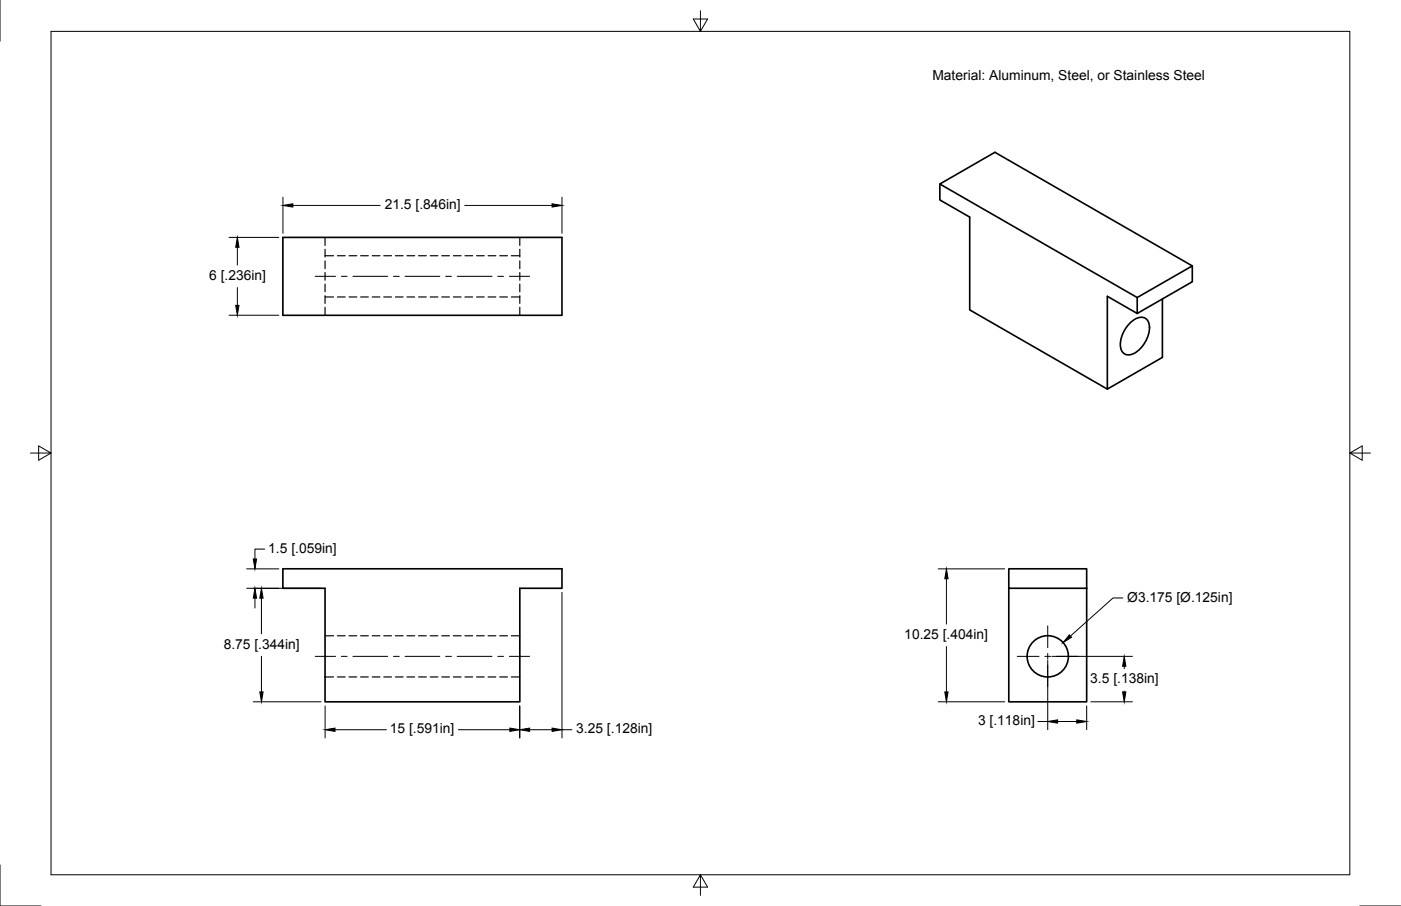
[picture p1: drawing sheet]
<svg xmlns="http://www.w3.org/2000/svg" width="432mm" height="279mm" viewBox="0 0 432 279" stroke-linecap="round" stroke-linejoin="round" font-family="sans-serif">
<!-- layer: Visible -->
<g fill="none" stroke="#000" stroke-width=".51">
<path d="M289.7 56.7l60.8 35.1M87.2 73.2h86v24h-86zM348.4 99.5a4 4 0 0 1 4.8-1.2 5.5 5.5 0 0 1 .2 6.3 8.1 8.1 0 0 1-5.2 4.8 2.62 2.62 0 0 1-2.9-3.2 10.1 10.1 0 0 1 3.1-6.7zM358.3 92.2v18l-17 9.8v-28.6l9.2 5.3v-4.9l17-9.8v4.9l-17 9.8M367.5 82l-60.9-35-16.9 9.7v5l9.2 5.3v28.6l42.4 24.4M87.2 175.4h86v6h-13v35h-60v-35h-13zM310.9 181.4h24v-6h-24v41h24v-35"/>
<circle cx="322.9" cy="202.4" r="6.4"/>
</g>
<!-- layer: Hidden -->
<g fill="none" stroke="#000" stroke-width=".36">
<path d="M100.2 78.9h2.6M100.2 73.2v2.5M100.2 76.9v2.4M104 78.9h2.4M107.6 78.9h2.4M111.1 78.9h2.4M114.7 78.9h2.4M118.3 78.9h2.4M121.9 78.9h2.3M125.4 78.9h2.4M129 78.9h2.4M132.6 78.9h2.4"/>
<path d="M136.1 78.9h2.4M139.7 78.9h2.4M143.3 78.9h2.4M146.9 78.9h2.3M150.4 78.9h2.4M154 78.9h2.4M157.6 78.9h2.6M160.2 73.2v2.5M160.2 76.9v2.4M100.2 91.6h2.6M100.2 80.5v2.3M100.2 84v2.4"/>
<path d="M100.2 87.6v2.4M100.2 91.2v2.4M100.2 94.8v2.4M104 91.6h2.4M107.6 91.6h2.4M111.1 91.6h2.4M114.7 91.6h2.4M118.3 91.6h2.4M121.9 91.6h2.3M125.4 91.6h2.4M129 91.6h2.4M132.6 91.6h2.4"/>
<path d="M136.1 91.6h2.4M139.7 91.6h2.4M143.3 91.6h2.4M146.9 91.6h2.3M150.4 91.6h2.4M154 91.6h2.4M157.6 91.6h2.6M160.2 80.5v2.3M160.2 84v2.4M160.2 87.6v2.4M160.2 91.2v2.4M160.2 94.8v2.4"/>
<path d="M100.2 196.1h2.6M104 196.1h2.4M107.6 196.1h2.4M111.1 196.1h2.4M114.7 196.1h2.4M118.3 196.1h2.4M121.9 196.1h2.3M125.4 196.1h2.4M129 196.1h2.4M132.6 196.1h2.4M136.1 196.1h2.4M139.7 196.1h2.4"/>
<path d="M143.3 196.1h2.4M146.9 196.1h2.3M150.4 196.1h2.4M154 196.1h2.4M157.6 196.1h2.6M100.2 208.8h2.6M104 208.8h2.4M107.6 208.8h2.4M111.1 208.8h2.4M114.7 208.8h2.4M118.3 208.8h2.4M121.9 208.8h2.3"/>
<path d="M125.4 208.8h2.4M129 208.8h2.4M132.6 208.8h2.4M136.1 208.8h2.4M139.7 208.8h2.4M143.3 208.8h2.4M146.9 208.8h2.3M150.4 208.8h2.4M154 208.8h2.4M157.6 208.8h2.6"/>
</g>
<!-- layer: Border -->
<path d="M0 0v12.7M15.7 9.7h400.3v260.1h-400.3zM215.9 3.3v6.4l-2.2-3.8h4.4l-2.2 3.8M9.4 139.7h6.3l-3.8-2.2v4.4l3.8-2.2M416 139.7l3.8 2.2v-4.4l-3.8 2.2h6.4M0 266.7v12.7h12.7M215.9 269.8l2.2 3.8h-4.4l2.2-3.8v6.3M419.1 279.4h12.7" fill="none" stroke="#000" stroke-width=".31"/>
<!-- layer: Center Lines -->
<g fill="none" stroke="#000" stroke-width=".31">
<path d="M97.2 85.2h6.2M105.2 85.2h1.8M108.8 85.2h10.7M121.3 85.2h1.8M124.8 85.2h10.8M137.4 85.2h1.7M140.9 85.2h10.7M153.4 85.2h1.8M157 85.2h6.2M322.9 193v6.7M97.2 202.4h6.2M105.2 202.4h1.8"/>
<path d="M108.8 202.4h10.7M121.3 202.4h1.8M124.8 202.4h10.8M137.4 202.4h1.7M140.9 202.4h10.7M153.4 202.4h1.8M157 202.4h6.2M313.5 202.4h6.7M322 202.4h1.8M322.9 201.5v1.8M322.9 205.1v6.7M325.6 202.4h6.7"/>
</g>
<!-- layer: Dimensions -->
<g fill="none" stroke="#000" stroke-width=".31">
<path d="M70.6 73.2h15.3M73.2 76.3v5.4M87.2 60.8v11.1M90.3 63.4h26.9M143.2 63.4h27M173.2 60.8v11.1M70.6 97.2h15.3M73.2 88.7v5.5M76 175.4h9.9M81.6 169.3h-3v3.1M289.2 175.4h20.4M291.7 178.5v14"/>
<path d="M76 181.4h22.9M78.6 184.5v3M80.6 184.5v11M173.2 182.7v44.9M291.7 199.4v14M346.1 184.4h-3.1l-13.1 11.8M78 216.4h20.9M80.6 202.4v11M100.2 217.7v9.9M160.2 217.7v9.9M289.2 216.4h20.4M322.9 203.7v21.3"/>
<path d="M324.2 202.4h24.8M334.9 217.7v7.3M336.2 216.4h12.8M346.5 205.5v.7M346.5 213.1v.3M103.3 225h15.8M141.3 225h15.8M163.2 225h7M173.2 225h3.1M319.9 222.5h3M326 222.5h5.9"/>
</g>
<g fill="#000" stroke="#000" stroke-width=".31">
<path d="M73.2 73.2l.5 3.1h-1.1zM87.2 63.4l3.1-.6v1.1zM170.2 62.8l3 .6-3 .5zM72.6 94.2h1.1l-.5 3zM78.1 172.4h1l-.5 3zM291.7 175.4l.5 3.1h-1zM78.6 181.4l.5 3.1h-1zM80.6 181.4l.5 3.1h-1zM329.6 195.8l.7 .7-2.7 1.7zM80.1 213.4h1l-.5 3zM291.2 213.4h1l-.5 3zM346.5 202.4l.5 3.1h-1z"/>
<path d="M346 213.4h1l-.5 3zM100.2 225l3.1-.5v1.1zM157.1 224.5l3.1 .5-3.1 .6zM160.2 225l3-.5v1.1zM170.2 224.5l3 .5-3 .6zM322.9 222.5l3.1-.5v1zM331.9 222l3 .5-3 .5z"/>
</g>
<g font-size="4.3">
<text x="287.4" y="24.6">Material: Aluminum, Steel, or Stainless Steel</text>
<text x="118.6" y="64.5">21.5 [.846in]</text>
<text x="64.5" y="86.3">6 [.236in]</text>
<text x="82.7" y="170.4">1.5 [.059in]</text>
<text x="347.5" y="185.5">Ø3.175 [Ø.125in]</text>
<text x="278.7" y="197">10.25 [.404in]</text>
<text x="68.9" y="200">8.75 [.344in]</text>
<text x="336" y="210.8">3.5 [.138in]</text>
<text x="120.2" y="226.1">15 [.591in]</text>
<text x="177.6" y="226.1">3.25 [.128in]</text>
<text x="301.5" y="223.6">3 [.118in]</text>
</g>
</svg>
